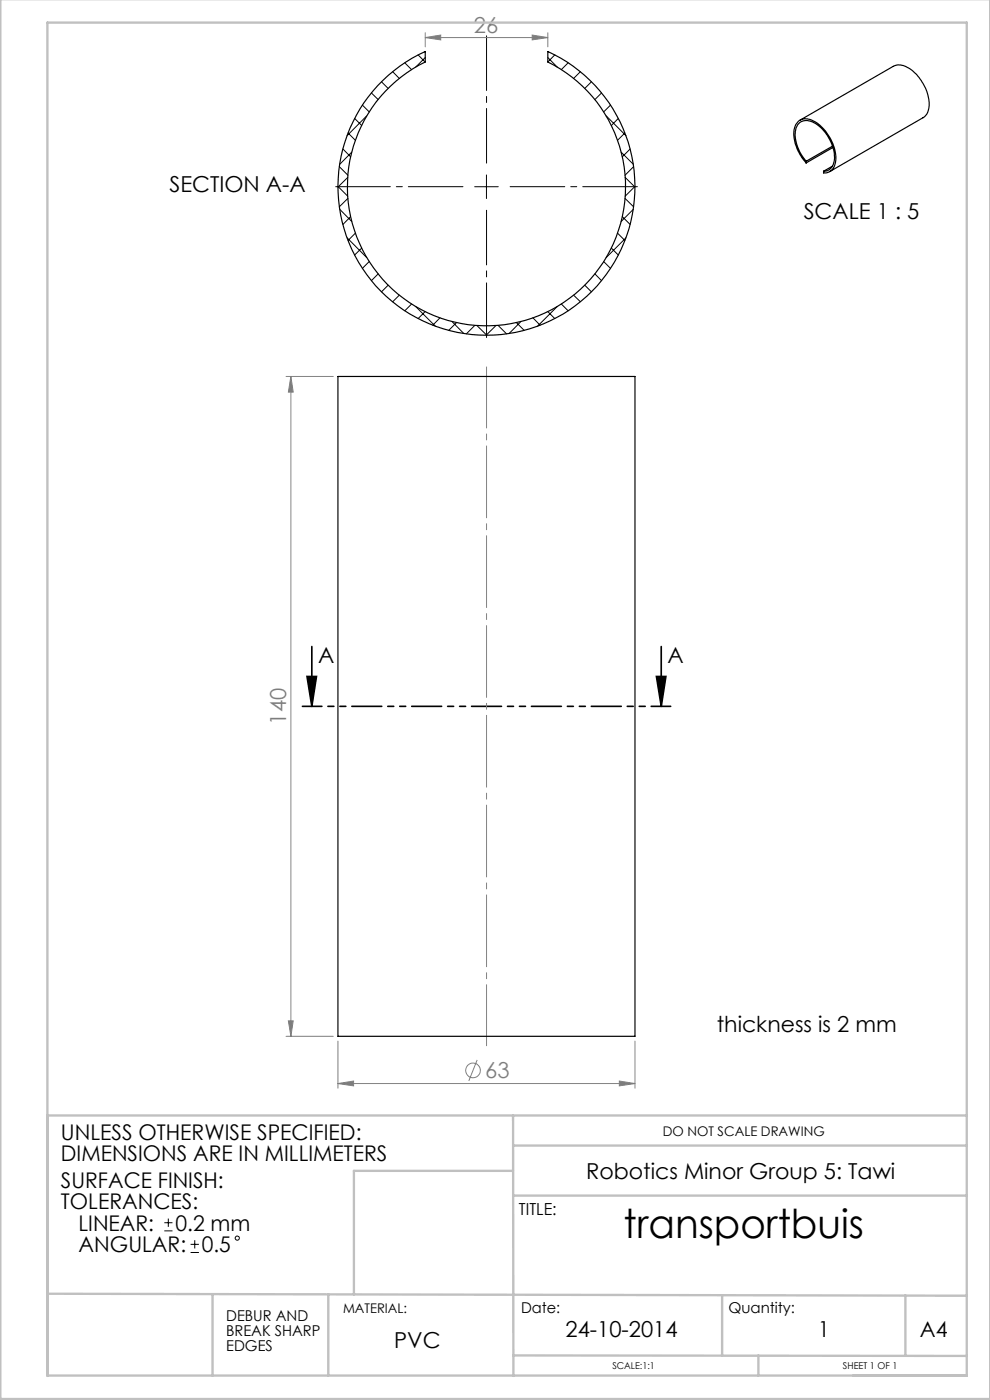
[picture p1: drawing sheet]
<svg xmlns="http://www.w3.org/2000/svg" width="210mm" height="297mm" viewBox="0 0 210 297" stroke-linecap="round" stroke-linejoin="round" font-family="sans-serif">
<g fill="none" stroke="#808080" stroke-width=".21">
<path d="M90.2 8l3.3-.6v1.1zM90.2 6.9v3M90.2 8h26M112.9 7.4l3.3 .6-3.3 .5zM116.2 6.9v3M60.7 79.9h10M61.7 79.9l.5 3.3h-1zM61.7 79.9v139.9M60.7 219.8h10M61.2 216.6h1l-.5 3.2zM71.7 229.9l3.3-.6v1.1zM71.7 220.9v10"/>
<path d="M71.7 229.9h63M101.2 224.9l-1.8 4.4M131.4 229.3l3.3 .6-3.3 .5zM134.7 220.9v10"/>
<circle cx="100.3" cy="227.1" r="1.56"/>
</g>
<g fill="none" stroke="#000" stroke-width=".21">
<path d="M100.7 39.6h5M103.2 37.1v5M34.9 259.4h1.7M35.7 258.5v1.8M34.9 261.1h1.7M40.4 265.7h1.8M40.4 264h1.8M41.3 263.1v1.8"/>
<circle cx="50.3" cy="262.7" r=".44"/>
</g>
<path d="M66.1 137.2v12.7M140.3 137.2v12.7M65.1 143.5h2l-1 6.4zM139.2 143.5h2.1l-1 6.4z" fill="none" stroke="#000" stroke-width=".35"/>
<path d="M98.2 39.6h-27M103.2 34.6v-27M108.2 39.6h27M103.2 44.6v27" fill="none" stroke="#000" stroke-width=".21" stroke-dasharray="15.2 1.3 1.3 1.3" stroke-dashoffset="3.6"/>
<path d="M142.3 149.8h-78.2" fill="none" stroke="#000" stroke-width=".35" stroke-dasharray="6.3 1.3 1.3 1.3 1.3 1.3" stroke-dashoffset="2.2"/>
<path d="M103.2 221.8v-144" fill="none" stroke="#808080" stroke-width=".21" stroke-dasharray="15.2 1.3 1.3 1.3" stroke-dashoffset="2.3"/>
<g fill="none" stroke="#c0c0c0" stroke-width=".5">
<path d="M.1 -.1v296.9h209.9v-296.9M10.1 236.6h195M108.8 236.6l.1 55.3M108.8 253.6h96.3M108.8 248.4h-33.7v26.2M108.9 243h96.2M10.1 274.5l195 .4M45.1 274.5v17.3M69.6 274.6v17.2M153.2 274.8v12.8M192.1 274.8v12.7M10.1 291.8h195v-287h-195v287.1"/>
<path d="M108.9 287.5l96.2 .2M160.9 287.5v4.3"/>
</g>
<path d="M139.2 143.5h2.1l-1 6.4zM65.1 143.5h2l-1 6.4z" fill="#000"/>
<g fill="#808080">
<path d="M71.7 229.9l3.3-.6v1.1zM131.4 229.3l3.3 .6-3.3 .5zM90.2 8l3.3-.6v1.1zM112.9 7.4l3.3 .6-3.3 .5z"/>
<path d="M61.7 79.9l.5 3.3h-1zM61.2 216.6h1l-.5 3.2z"/>
</g>
<path d="M81.2 17l3.6-3a29.2 29.2 0 0 1 5.4-3.1v2.3a29.5 29.5 0 0 0-10 44.9 29.5 29.5 0 0 0 46 0 29.5 29.5 0 0 0-10-44.9v-2.3a31.5 31.5 0 0 1 13.9 45.2 31.5 31.5 0 0 1-46.6 8.1 31.5 31.5 0 0 1-2.3-47.2zM169.7 25.5l19.8-11.4a3.9 3.9 0 0 1 4.5 1.3 8.8 8.8 0 0 1 2.9 8.1 2.4 2.4 0 0 1-1.1 1.5l-19.8 11.4M171 34.6a8.7 8.7 0 0 1-2.4-7.7 2.55 2.55 0 0 1 4-1.2 9.4 9.4 0 0 1 4.6 8.7 2.39 2.39 0 0 1-2.5 2.3v-.4M171 34.2a8.3 8.3 0 0 1-2.1-7.1 2.42 2.42 0 0 1 3.7-1.1 8.7 8.7 0 0 1 4.3 8.4 2.17 2.17 0 0 1-2.2 1.9M171 34.2v.4M176.6 31l-5.6 3.2M176.6 35.2l-1.9 1.1M176.7 31.3l-5.7 3.3M71.7 79.9h63v139.9h-63z" fill="none" stroke="#000" stroke-width=".25"/>
<g fill="none" stroke="#000" stroke-width=".21">
<path d="M78.8 19.7l1.4 1.4M80.9 17.4l1.4 1.4M83.3 15.2l1.4 1.4M85.9 13.3l1.4 1.5M88.7 11.6l1.5 1.6M90.2 12.2l-2 2M116.2 12.2l2 2M117.7 11.6l-1.5 1.6M120.5 13.3l-1.4 1.5M123.1 15.2l-1.4 1.4M125.4 17.4l-1.4 1.4M127.6 19.7l-1.4 1.4"/>
<path d="M71.7 39.5l2.1 2.1M72 35.3l1.8 1.9M72.7 31.6l1.7 1.7M73.8 37.6l-2.1 2.1M73.8 28.2l1.6 1.6M74.6 32.3l-2.5 2.6M75.2 25.1l1.5 1.5M76.9 22.3l1.4 1.4M77.8 24.6l-4.2 4.2M128.6 24.6l4.2 4.2M129.5 22.3l-1.4 1.4M131.2 25.1l-1.5 1.5"/>
<path d="M131.8 32.3l2.5 2.6M132.5 28.2l-1.5 1.6M132.6 37.6l2.1 2.1M133.7 31.6l-1.7 1.7M134.4 35.3l-1.8 1.9M134.7 39.5l-2.1 2.1M72.1 44.4l2.5 2.6M73.6 50.4l4.2 4.2M73.8 42.1l-1.8 1.8M74.4 46l-1.7 1.6M75.4 49.5l-1.6 1.5M76.7 52.6l-1.5 1.5"/>
<path d="M78.3 55.5l-1.4 1.4M80.2 58.1l-1.4 1.4M126.2 58.1l1.4 1.4M128.1 55.5l1.4 1.4M129.7 52.6l1.5 1.5M131 49.5l1.5 1.5M132 46l1.7 1.6M132.6 42.1l1.8 1.8M132.8 50.4l-4.2 4.2M134.3 44.4l-2.5 2.6M82.3 60.5l-1.4 1.4M84.7 62.6l-1.4 1.4"/>
<path d="M87.3 64.5l-1.4 1.4M88.2 65l4.2 4.2M90.2 66.1l-1.5 1.5M93.3 67.4l-1.5 1.6M95.8 68.2l2.6 2.6M96.8 68.4l-1.6 1.7M100.7 69l-1.8 1.8M101.2 69.1l2.1 2M105.2 69.1l-2.1 2M105.7 69l1.8 1.8M109.5 68.4l1.7 1.7M110.5 68.2l-2.5 2.6"/>
<path d="M113 67.4l1.6 1.6M116.2 66.1l1.5 1.5M118.2 65l-4.2 4.2M119.1 64.5l1.4 1.4M121.7 62.6l1.4 1.4M124 60.5l1.4 1.4"/>
</g>
<text font-size="8.5" x="132.3" y="262.6">transportbuis</text>
<g font-size="4.7" fill="#808080">
<text x="100.5" y="6.9">26</text>
<text x="60.7" y="153.7" transform="rotate(-90 60.7 153.7)">140</text>
<text x="102.9" y="228.8">63</text>
</g>
<g font-size="4.7">
<text x="36" y="40.7">SECTION A-A</text>
<text x="170.5" y="46.6">SCALE 1 : 5</text>
<text x="67.5" y="140.6">A</text>
<text x="141.6" y="140.6">A</text>
<text x="152" y="219">thickness is 2 mm</text>
<text x="124.3" y="250.1">Robotics Minor Group 5: Tawi</text>
<text x="83.6" y="285.9">PVC</text>
<text x="120" y="283.6">24-10-2014</text>
<text x="173.5" y="283.5">1</text>
</g>
<g font-size="4.6">
<text x="12.9" y="241.7">UNLESS OTHERWISE SPECIFIED:</text>
<text x="12.9" y="246.3">DIMENSIONS ARE IN MILLIMETERS</text>
<text x="12.9" y="251.9">SURFACE FINISH:</text>
<text x="12.9" y="256.5">TOLERANCES:</text>
<text x="16.7" y="261.1">LINEAR:</text>
<text x="37.2" y="261.1">0.2 mm</text>
<text x="16.7" y="265.7">ANGULAR:</text>
<text x="42.8" y="265.7">0.5</text>
<text x="195.1" y="283.6">A4</text>
</g>
<text font-size="3.5" x="110.1" y="257.8">TITLE:</text>
<g font-size="3.2">
<text x="48" y="280.2">DEBUR AND</text>
<text x="110.6" y="278.5">Date:</text>
<text x="154.5" y="278.5">Quantity:</text>
<text x="48" y="283.4">BREAK SHARP</text>
<text x="48" y="286.6">EDGES</text>
</g>
<g font-size="2.8">
<text x="140.6" y="240.9">DO NOT SCALE DRAWING</text>
<text x="72.8" y="278.5">MATERIAL:</text>
</g>
<g font-size="2">
<text x="129.9" y="290.5">SCALE:1:1</text>
<text x="178.8" y="290.5">SHEET 1 OF 1</text>
</g>
</svg>
